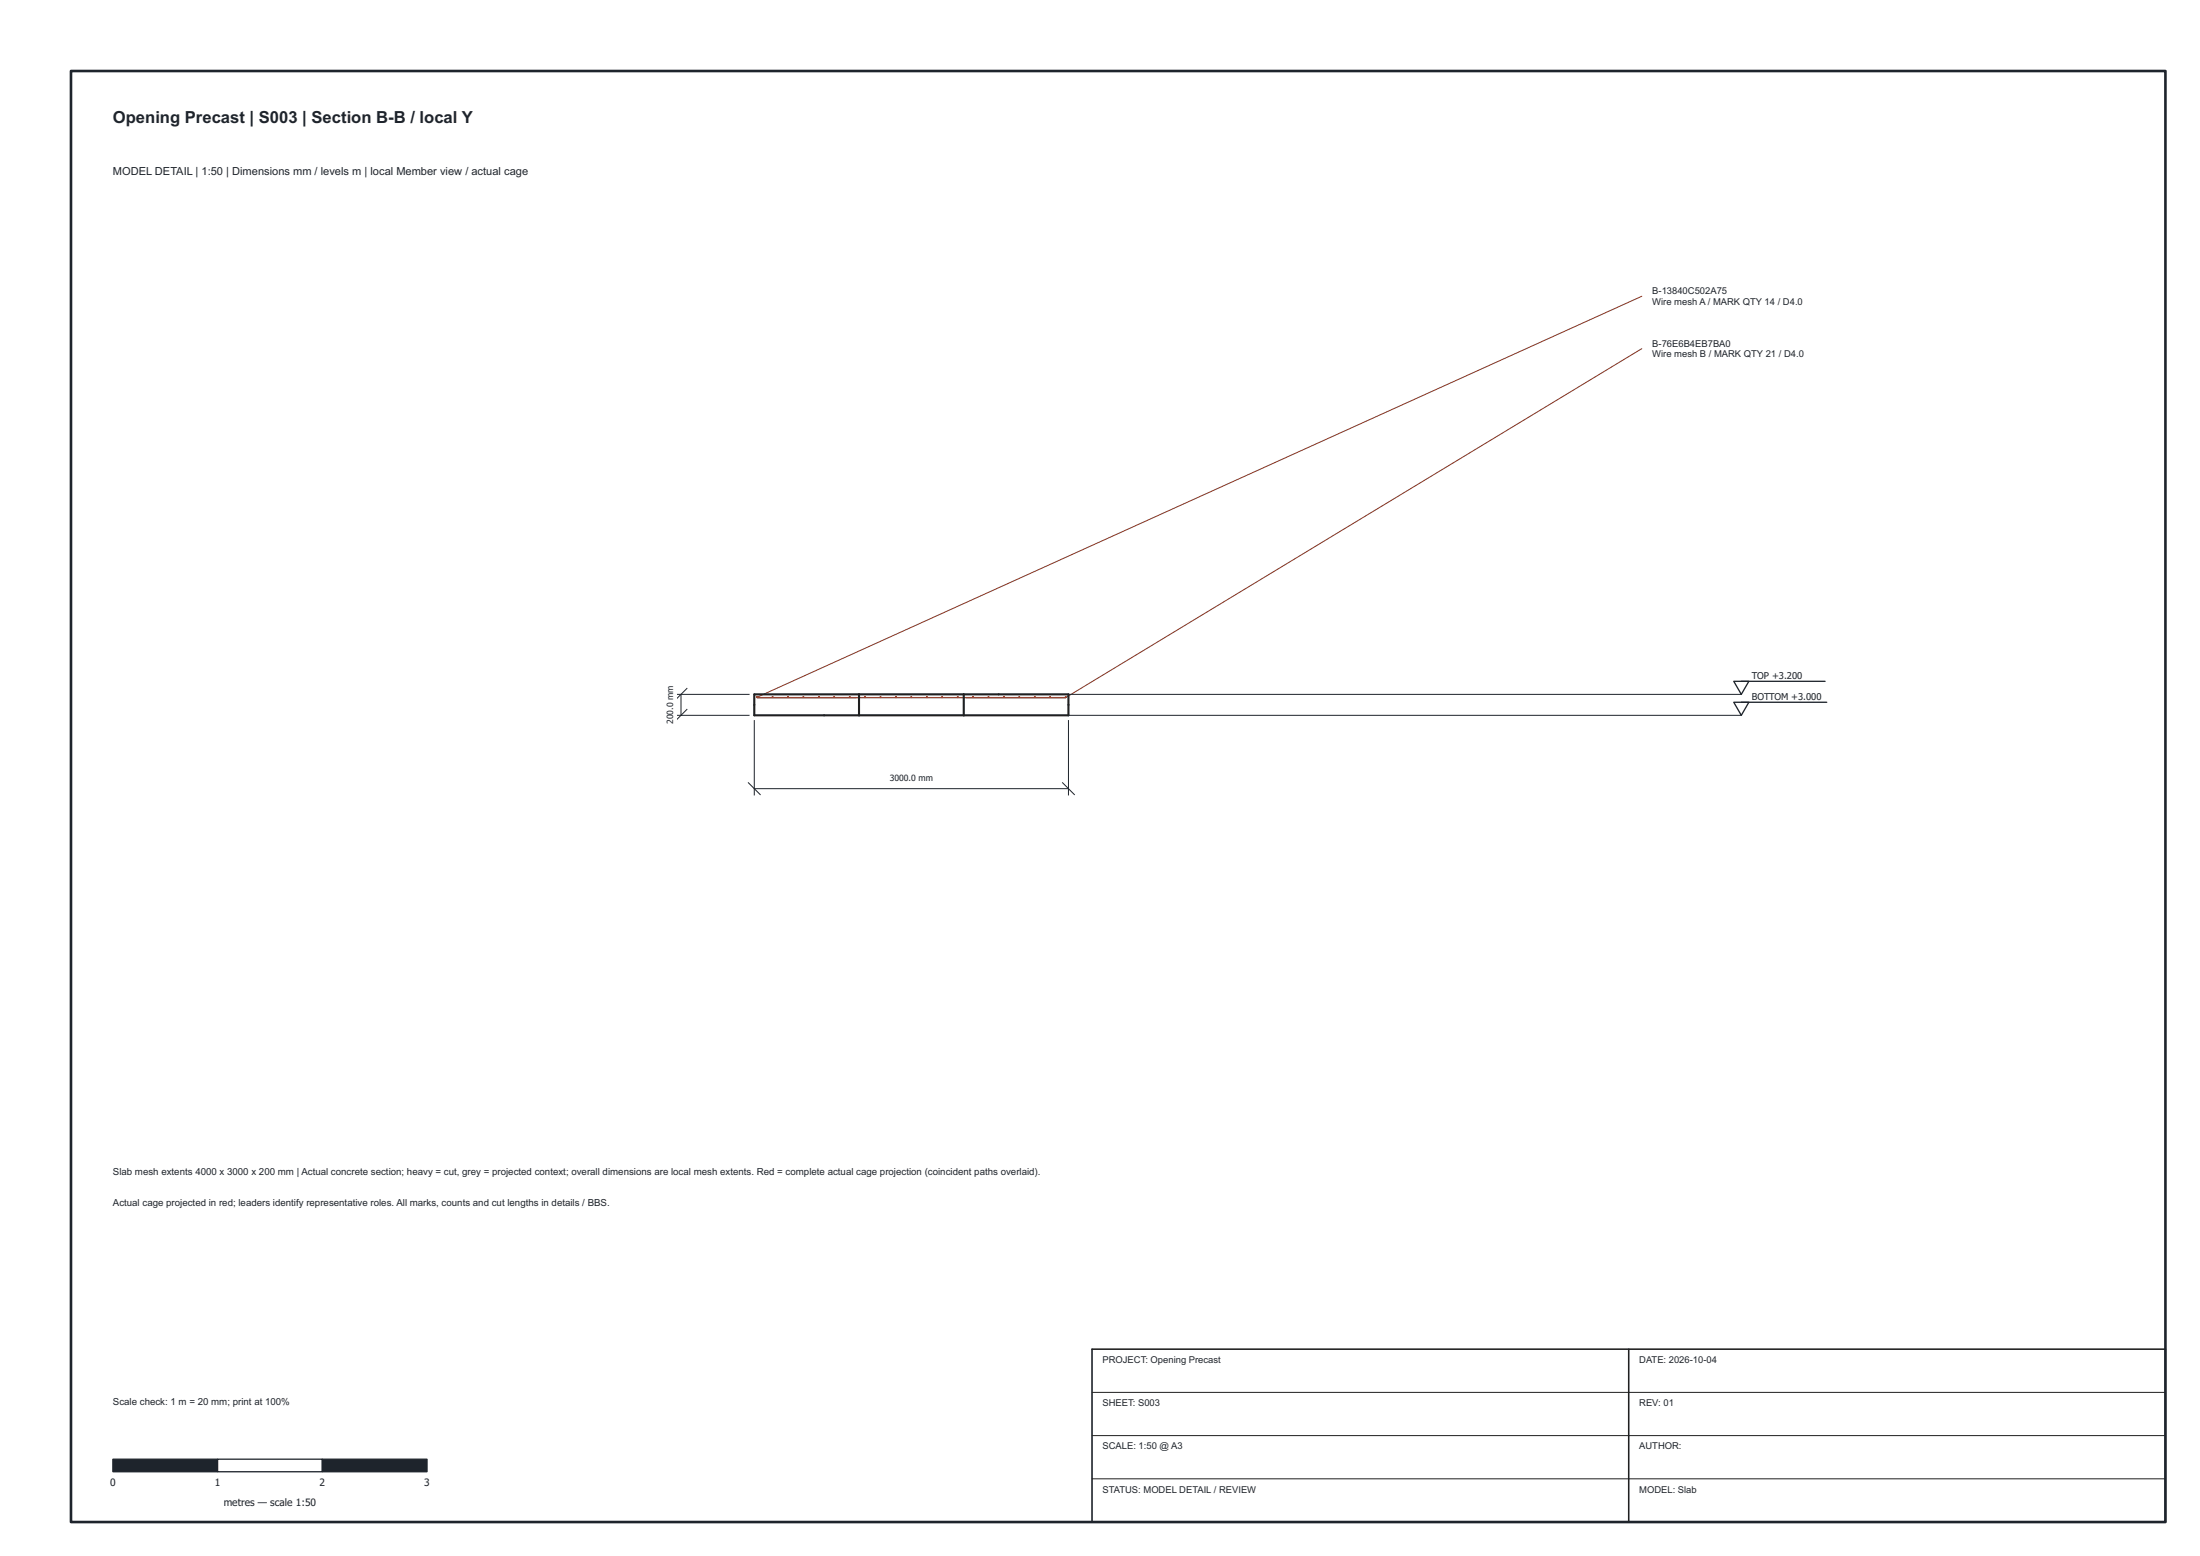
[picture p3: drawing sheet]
<svg xmlns="http://www.w3.org/2000/svg" width="420mm" height="297mm" viewBox="0 0 420 297" stroke-linecap="round" stroke-linejoin="round" font-family="sans-serif">
<path d="M144.1 132.6h60v4h-60zM164.1 132.6v4M184.1 132.6v4" fill="none" stroke="#aaa" stroke-width=".19"/>
<path d="M313.6 56.6l-169 76.5M313.6 66.6l-110.1 66.6" fill="none" stroke="#8c301b" stroke-width=".19"/>
<path d="M208.6 265.8h205M208.6 274.1h205M208.6 282.3h205" fill="none" stroke="#202020" stroke-width=".19"/>
<g fill="none" stroke="#8c301b" stroke-width=".25">
<path d="M144.6 133.1h.1M144.6 133.2h58.9M147.5 133.1h.1M147.6 133.1h.1M147.6 133.1h-.1M150.4 133.1h.1M150.5 133.1h-.1M150.5 133.1h.1M153.4 133.1h.1M153.5 133.1h-.1M153.5 133.1h.1M156.3 133.1h.1"/>
<path d="M156.4 133.1h.1M159.3 133.1h.1M159.4 133.1h-.1M159.4 133.1h.1M162.2 133.1h.1M162.3 133.1h-.1M162.3 133.1h.1M165.2 133.1h.1M165.3 133.1h-.1M165.3 133.1h.1M168.1 133.1h.1M168.2 133.1h-.1"/>
<path d="M168.2 133.1h.1M171.1 133.1h.1M174 133.1h.1M174.1 133.1h-.1M174.1 133.1h.1M177 133.1h.1M179.9 133.1h.1M180 133.1h.1M180 133.1h-.1M182.9 133.1h.1M185.8 133.1h.1M185.9 133.1h.1"/>
<path d="M185.9 133.1h-.1M188.7 133.1h.1M188.8 133.1h.1M188.8 133.1h-.1M191.7 133.1h.1M191.8 133.1h.1M191.8 133.1h-.1M194.6 133.1h.1M194.7 133.1h.1M197.6 133.1h.1M197.7 133.1h.1M197.7 133.1h-.1"/>
<path d="M200.5 133.1h.1M200.6 133.1h-.1M200.6 133.1h.1M203.5 133.1h.1M203.6 133.1h.1"/>
</g>
<path d="M144.1 132.6h60v4h-60zM164.1 132.6v4M184.1 132.6v4" fill="none" stroke="#202020" stroke-width=".4"/>
<path d="M208.6 257.6h205v33h-205zM311.1 257.6v33" fill="none" stroke="#202020" stroke-width=".3"/>
<path d="M21.6 278.6h20v2.4h-20z" fill="#1e242c" stroke="#1e242c" stroke-width=".25"/>
<path d="M41.6 278.6h20v2.4h-20z" fill="#fff" stroke="#1e242c" stroke-width=".25"/>
<path d="M61.6 278.6h20v2.4h-20z" fill="#1e242c" stroke="#1e242c" stroke-width=".25"/>
<path d="M144.1 137.6v14.2M204.1 137.6v14.2M142.9 149.4l2.3 2.3M144.1 150.6h60M202.9 149.4l2.3 2.3" fill="none" stroke="#1e242c" stroke-width=".19"/>
<path d="M166.9 147h14.3v2.8h-14.3z" fill="#fff"/>
<path d="M128.9 136.6h14.2M128.9 132.6h14.2M130.1 132.6v4M131.2 135.4l-2.3 2.3M131.2 131.4l-2.3 2.3" fill="none" stroke="#1e242c" stroke-width=".19"/>
<path d="M126.5 128.1h2.8v12.9h-2.8z" fill="#fff"/>
<path d="M204.1 136.6h128.5M204.1 132.6h128.5" fill="none" stroke="#1e242c" stroke-width=".19"/>
<path d="M331.1 134.1h2.9l-1.4 2.5zM331.1 130.1h2.9l-1.4 2.5zM332.6 134.1h16.3M332.6 130.1h16" fill="none" stroke="#1e242c" stroke-width=".25"/>
<path d="M13.6 13.6h400v277h-400z" fill="none" stroke="#1e242c" stroke-width=".5"/>
<text font-size="3.2" fill="#1e242c" x="21.6" y="23.4">Opening Precast | S003 | Section B-B / local Y</text>
<text font-size="2.1" fill="#1e242c" x="21.6" y="33.5">MODEL DETAIL | 1:50 | Dimensions mm / levels m | local Member view / actual cage</text>
<g font-size="1.9" fill="#1e242c">
<text x="21.6" y="224.2">Slab mesh extents 4000 x 3000 x 200 mm | Actual concrete section; heavy = cut, grey = projected context; overall dimensions are local mesh extents. Red = complete actual cage projection (coincident paths overlaid).</text>
<text x="21.6" y="230.2">Actual cage projected in red; leaders identify representative roles. All marks, counts and cut lengths in details / BBS.</text>
<text x="21.6" y="268.2">Scale check: 1 m = 20 mm; print at 100%</text>
<text x="21" y="283.7">0</text>
<text x="41" y="283.7">1</text>
<text x="42.7" y="287.5">metres — scale 1:50</text>
<text x="61" y="283.7">2</text>
<text x="81" y="283.7">3</text>
</g>
<g font-size="1.8" fill="#1e242c">
<text x="315.6" y="56.2">B-13840C502A75</text>
<text x="315.6" y="58.2">Wire mesh A / MARK QTY 14 / D4.0</text>
<text x="315.6" y="66.2">B-76E6B4EB7BA0</text>
<text x="315.6" y="68.2">Wire mesh B / MARK QTY 21 / D4.0</text>
<text x="334.6" y="129.7">TOP +3.200</text>
<text x="334.6" y="133.7">BOTTOM +3.000</text>
<text x="210.6" y="260.2">PROJECT: Opening Precast</text>
<text x="313.1" y="260.2">DATE: 2026-10-04</text>
<text x="210.6" y="268.4">SHEET: S003</text>
<text x="313.1" y="268.4">REV: 01</text>
<text x="210.6" y="276.7">SCALE: 1:50 @ A3</text>
<text x="313.1" y="276.7">AUTHOR:</text>
<text x="210.6" y="284.9">STATUS: MODEL DETAIL / REVIEW</text>
<text x="313.1" y="284.9">MODEL: Slab</text>
</g>
<g font-size="1.6" fill="#1e242c">
<text x="128.6" y="138.3" transform="rotate(-90 128.6 138.3)">200.0 mm</text>
<text x="169.9" y="149.1">3000.0 mm</text>
</g>
</svg>
